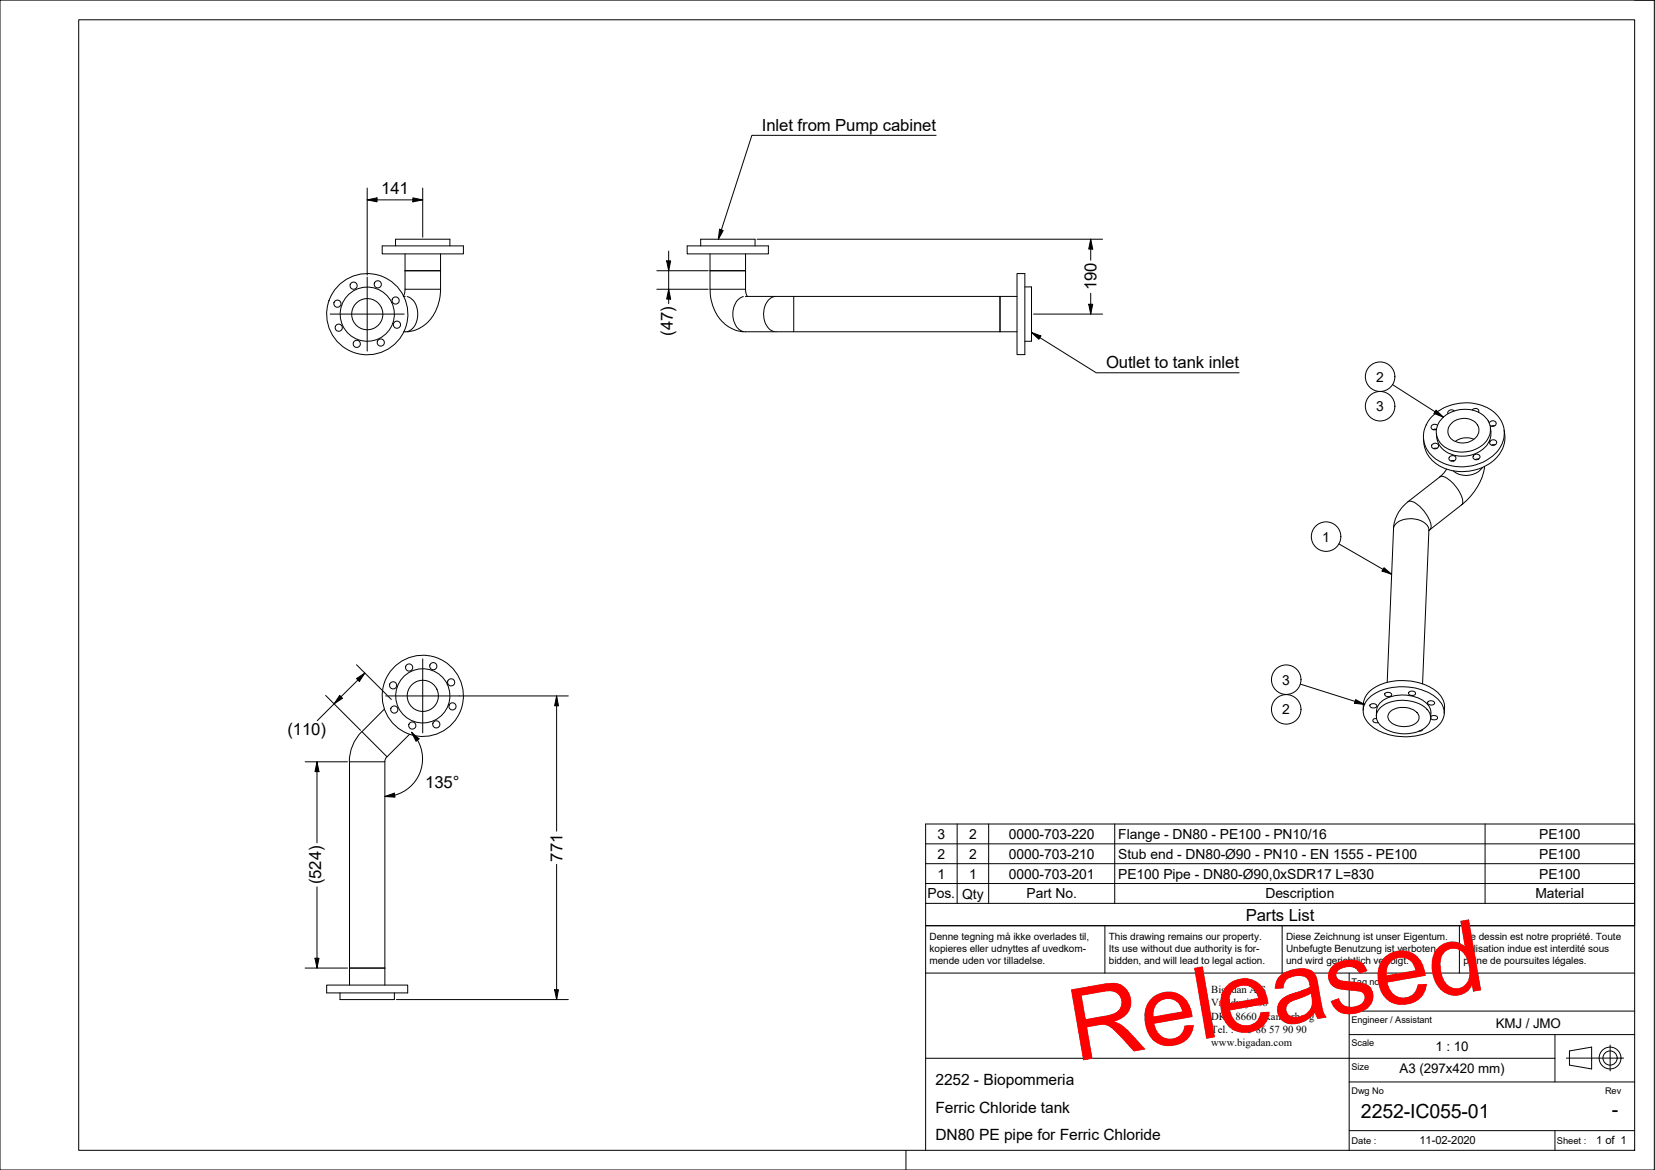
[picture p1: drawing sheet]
<svg xmlns="http://www.w3.org/2000/svg" width="420mm" height="297mm" viewBox="0 0 420 297" stroke-linecap="round" stroke-linejoin="round" font-family="sans-serif">
<!-- layer: Visible -->
<g fill="none" stroke="#000" stroke-width=".25">
<path d="M97 62.4h20.6v2.1h-20.6zM100.4 62.4v-1.7h13.8v1.7M102.5 75.3h.4M102.8 64.5v9.2l-.4 1.5M102.8 68.7h9M111.8 64.5v8.9a10.7 10.7 0 0 1-6.9 10.6l-2.4 .2M174.5 62.4h20.6v2.1h-20.6zM177.9 62.4v-1.7h13.8v1.7M180.3 64.5v8.9a10.7 10.7 0 0 0 6.9 10.6l1.5 .2h69.5M180.3 68.7h9M189.2 75.3h69M189.3 64.5v9.2l.4 1.6"/>
<path d="M253.9 75.3v8.9M258.2 69.5h2v20.5h-2zM260.2 72.8h1.7v13.8h-1.7M363.3 106a12.2 12.2 0 0 1 16.1-1.3 7.1 7.1 0 0 1-1.4 11.7 11.9 11.9 0 0 1-15.1-1.3 6.8 6.8 0 0 1 .4-9.1zM363.7 112.8a.79 .79 0 0 1 1.1-.2 .79 .79 0 0 1 .2 1.1 .79 .79 0 0 1-1.2 .2 .79 .79 0 0 1-.1-1.1zM364.8 113.8l-.8 .1M365 108a.85 .85 0 0 0-1.2-.2 .85 .85 0 0 0-.3 1.1l.5 .2 .7-.1-.8 .1M366.2 106.2a7.9 7.9 0 0 1 11.4 .3 5 5 0 0 1-2.5 7.3 7.7 7.7 0 0 1-9.8-1.8 4.6 4.6 0 0 1 .9-5.8zM367.2 119.1l-1.6 1.9-8.1 6.4a9.3 9.3 0 0 0-3.7 6.9l-1.6 39M368.1 115.9a.8 .8 0 0 1 1.1-.2 .8 .8 0 0 1 .2 1.2 .8 .8 0 0 1-1.2 .1 .8 .8 0 0 1-.1-1.1zM368.3 107.6a4.4 4.4 0 0 1 7 .6 3.2 3.2 0 0 1-2.6 4.1 4.1 4.1 0 0 1-5-2 2.7 2.7 0 0 1 .6-2.7zM368.9 116.9l.2 .1"/>
<path d="M369.2 104.3a.92 .92 0 0 0-1.1-.2 .92 .92 0 0 0-.5 1M369.2 117h-.8M373.8 104.1a.86 .86 0 0 1 1-.4 .86 .86 0 0 1 .6 1M374.1 115.6a.86 .86 0 0 1 1-.3 .86 .86 0 0 1 .6 .9 .84 .84 0 0 1-1.1 .5 .84 .84 0 0 1-.5-1.1zM374.2 111.5a4.8 4.8 0 0 0-4.8 .6M375.3 116.6l-.8 .1M376.9 118.4a15.4 15.4 0 0 1-5.8 9.8l-8.3 6.5M378.1 107.4a.87 .87 0 0 1 1-.6 .87 .87 0 0 1 .7 1 1.04 1.04 0 0 1-1.5 .3M378.3 112a.8 .8 0 0 1 1.2-.3 .8 .8 0 0 1 .2 1.1 .8 .8 0 0 1-1.1 .2 .8 .8 0 0 1-.3-1zM378.4 108.6a5.8 5.8 0 0 1-4.6 6.9 7.4 7.4 0 0 1-8.5-2.8l-.5-1.1-.1-1.5M379.4 108.1l-.8 .1M379.6 112.9l-.9 .1"/>
<path d="M381.9 109.2a8.5 8.5 0 0 1-5.9 9.6 11.4 11.4 0 0 1-13.1-2.7 7.9 7.9 0 0 1-1.5-4.5M362.8 134.6l-1.7 39M347.4 177.3a13.7 13.7 0 0 1 12.8-2.4 8.9 8.9 0 0 1 6.1 4.4 4.8 4.8 0 0 1-2.7 6.1 15 15 0 0 1-15.3-1 4.5 4.5 0 0 1-.9-7.1zM347.8 179a1.08 1.08 0 0 1 1.7 .3 .96 .96 0 0 1-.9 .4 .96 .96 0 0 1-.8-.7zM350.3 179.8a9.6 9.6 0 0 1 10.3-1 3.5 3.5 0 0 1 2.3 4.7 8 8 0 0 1-8.4 2.6 6.2 6.2 0 0 1-5-3.5 2.92 2.92 0 0 1 .8-2.8zM351.5 176.1a1.08 1.08 0 0 1 1.8 .3 .96 .96 0 0 1-1 .5 .96 .96 0 0 1-.8-.8zM357.8 175.6l.3-.1a.73 .73 0 0 1 .9 0 .73 .73 0 0 1 .2 .9l-.3 .1a.78 .78 0 0 1-.9 .1 .78 .78 0 0 1-.3-.8zM362.5 178.2l.4-.2a.76 .76 0 0 1 .9-.1 .76 .76 0 0 1 .3 .8l-.1 .1a.95 .95 0 0 1-1.5-.5zM88.7 193.4v56.7M91.9 185.7a10.8 10.8 0 0 0-3.2 7.7M97.6 180l-5.7 5.7M104 186.4l-5.8 5.7-.4 .6-.1 .7v56.7"/>
<path d="M346.1 180.3v-1.6a6.3 6.3 0 0 1 4.8-5.1 14.8 14.8 0 0 1 14.1 2.2 5.2 5.2 0 0 1 1.7 3.8l-.1 1.5M349.4 181.8l.1-1.4a5 5 0 0 1 4.5-3.8 8.9 8.9 0 0 1 8.8 2.8l.5 1.3-.1 1.6a.99 .99 0 0 0 1.8-.2 1.11 1.11 0 0 0-1.8-.1M349.5 182.4a.6 .6 0 0 0-.8 .1 .6 .6 0 0 0 0 .8l.5 .2 .7-.1M352.9 180.7a5.3 5.3 0 0 1 7.2 .7 2.11 2.11 0 0 1-1.9 2.8 5.2 5.2 0 0 1-5.6-1.4 1.65 1.65 0 0 1 .3-2.1zM361.2 185.2a.76 .76 0 0 1-1 .4M82.9 250.1h20.6v2h-20.6zM86.3 252.1v1.7h13.8v-1.7M88.7 245.8h9"/>
<circle cx="85.7" cy="77.1" r=".91"/>
<circle cx="89.8" cy="72.5" r=".91"/>
<circle cx="93.2" cy="79.8" r="6.9"/>
<circle cx="93.2" cy="79.8" r="4"/>
<circle cx="93.2" cy="79.8" r="10.3"/>
<circle cx="95.9" cy="72.2" r=".91"/>
<circle cx="100.4" cy="76.3" r=".91"/>
<circle cx="86" cy="83.2" r=".91"/>
<circle cx="90.6" cy="87.3" r=".91"/>
<circle cx="96.7" cy="87" r=".91"/>
<circle cx="100.8" cy="82.4" r=".91"/>
<circle cx="99.8" cy="174" r=".91"/>
<circle cx="103.9" cy="169.5" r=".91"/>
<circle cx="107.3" cy="176.7" r="6.9"/>
<circle cx="107.3" cy="176.7" r="4"/>
<circle cx="107.3" cy="176.7" r="10.3"/>
<circle cx="110" cy="169.1" r=".91"/>
<circle cx="114.5" cy="173.2" r=".91"/>
<circle cx="114.9" cy="179.3" r=".91"/>
<circle cx="100.1" cy="180.1" r=".91"/>
<circle cx="104.7" cy="184.2" r=".91"/>
<circle cx="110.8" cy="183.9" r=".91"/>
</g>
<!-- layer: Visible Narrow -->
<path d="M102.9 73.4h8.9M103.4 75.3a4.8 4.8 0 0 1 2.4 6.1 3.6 3.6 0 0 1-2.4 2.8M180.3 73.4h8.9M188.7 75.3a4.9 4.9 0 0 0-2.4 6.1 3.6 3.6 0 0 0 2.4 2.8M196.6 75.3a4.8 4.8 0 0 0-2.5 6.1 3.6 3.6 0 0 0 2.5 2.8M201.5 75.3v8.9M376.4 118.7a5.3 5.3 0 0 1-7.5 .8M353.8 134.3a3.5 3.5 0 0 1 3.7-2.6 4.8 4.8 0 0 1 5.2 2.4l.1 .5M357.5 127.4a2.75 2.75 0 0 1 2.7 1 8.4 8.4 0 0 1 3.1 5.4l-.3 .7M365.5 121.1a2.53 2.53 0 0 1 2.8 1 7.8 7.8 0 0 1 3 5.6l-.2 .5M88.8 193.4h8.9M91.9 185.8l6.3 6.3" fill="none" stroke="#000" stroke-width=".25"/>
<!-- layer: Symbol -->
<g fill="none" stroke="#000" stroke-width=".25">
<path d="M237.7 34.4h-46.8l-8.5 26.3M182.7 58.2l.9 .3-1.2 2.2zM261.9 84.4l2.3 .9-.5 .8zM261.9 84.4l16.4 10.2h36.3M353.5 97.6l12.9 8.3M364.6 104.1l1.8 1.8-2.3-.9zM339.9 138.1l13.4 7.7M351.4 144.1l1.9 1.7-2.4-.8zM330.1 173.7l16.3 5.1M344.2 177.6l2.2 1.2-2.5-.3zM235 214.2h180M235 219.3h180"/>
<path d="M243 209.2v20.1M251 209.2v20.1M283 209.2v20.1M377 209.2v20.1M235 224.3h180v-15.1h-180v20.1M235 229.3v5.7h180v-5.7M415 224.3v5h-180"/>
<circle cx="350.4" cy="95.6" r="3.7"/>
<circle cx="350.4" cy="103.1" r="3.7"/>
<circle cx="336.7" cy="136.2" r="3.7"/>
<circle cx="326.5" cy="172.6" r="3.7"/>
<circle cx="326.5" cy="180.1" r="3.7"/>
</g>
<!-- layer: Border -->
<path d="M0 0h420v297h-420zM20 5h395v287h-395zM415 0h5M230 292v5" fill="none" stroke="#000" stroke-width=".25"/>
<!-- layer: Title -->
<g fill="none" stroke="#000" stroke-width=".25">
<path d="M280.5 235v12M325.5 235v12M370.5 235v12M415 235h-180v57M235 247h180M342.5 256.7h72.5M342.5 247v45M235 268.7h159.8M342.5 274.7h72.5M342.5 262.7h72.5M394.8 262.7v12M397.6 268.6h14.6"/>
<path d="M398.4 266.8l5.7-1v5.6l-5.7-1zM408.8 265.3v6.6M342.5 287h72.5M394.8 287v5"/>
<circle cx="408.7" cy="268.6" r="2.77"/>
<circle cx="408.7" cy="268.6" r="1.8"/>
</g>
<!-- layer: Dimension -->
<g fill="none" stroke="#000" stroke-width=".25">
<path d="M93.2 50.7l2.5-.5v1.1zM93.2 50.7h14.1M93.2 47.7v22.1M104.8 50.2l2.5 .5-2.5 .6zM107.3 47.7v12.5M166.8 73.4h13M166.8 68.7h13M169.2 66.2h1.1l-.5 2.5zM169.8 73.4l.5 2.5h-1.1zM169.8 63.7v13.4M192.2 60.7h87.7M262.4 79.7h17.5"/>
<path d="M276.4 77.2h1l-.5 2.5zM276.9 60.7l.5 2.5h-1zM276.9 60.7v5.4M276.9 74.5v5.2M82.7 176.6l8.8 8.8M86.2 176.6l.8 .7-2.2 1.4zM90.5 172.3l2.1-1.4-1.4 2.1zM90.5 168.8l7.8 7.8M92.6 170.9l-12 12.1M98.5 176.8l.9 .8M116.7 176.7h27.6M141.3 176.7l.5 2.5h-1z"/>
<path d="M141.3 176.7v34.3M77.5 193.4h10.7M80.5 193.4l.5 2.5h-1zM80.5 193.4v20.6M104.5 185.9l1.9 1.7-.8 .6zM104.5 185.9l1.5 2M106 187.9a9.5 9.5 0 0 1-5.8 14l-2.5 .3M97.7 202.2l2.4-.8 .2 1zM141.3 219.4v34.4M80.5 225.2v20.6M77.5 245.8h10.7M80 243.3h1l-.5 2.5z"/>
<path d="M100.6 253.8h43.7M140.8 251.3h1l-.5 2.5z"/>
</g>
<g fill="#000">
<path d="M93.2 50.7l2.5-.5v1.1z" fill-rule="evenodd"/>
<path d="M104.8 50.2l2.5 .5-2.5 .6z" fill-rule="evenodd"/>
<path d="M169.2 66.2h1.1l-.5 2.5z" fill-rule="evenodd"/>
<path d="M169.8 73.4l.5 2.5h-1.1z" fill-rule="evenodd"/>
<path d="M276.4 77.2h1l-.5 2.5z" fill-rule="evenodd"/>
<path d="M276.9 60.7l.5 2.5h-1z" fill-rule="evenodd"/>
<path d="M86.2 176.6l.8 .7-2.2 1.4z" fill-rule="evenodd"/>
<path d="M90.5 172.3l2.1-1.4-1.4 2.1z" fill-rule="evenodd"/>
<path d="M141.3 176.7l.5 2.5h-1z" fill-rule="evenodd"/>
<path d="M80.5 193.4l.5 2.5h-1z" fill-rule="evenodd"/>
<path d="M104.5 185.9l1.9 1.7-.8 .6z" fill-rule="evenodd"/>
<path d="M97.7 202.2l2.4-.8 .2 1z" fill-rule="evenodd"/>
<path d="M80 243.3h1l-.5 2.5z" fill-rule="evenodd"/>
<path d="M140.8 251.3h1l-.5 2.5z" fill-rule="evenodd"/>
</g>
<!-- layer: Symbol -->
<g fill="#000">
<path d="M182.7 58.2l.9 .3-1.2 2.2z" fill-rule="evenodd"/>
<path d="M261.9 84.4l2.3 .9-.5 .8z" fill-rule="evenodd"/>
<path d="M364.6 104.1l1.8 1.8-2.3-.9z" fill-rule="evenodd"/>
<path d="M351.4 144.1l1.9 1.7-2.4-.8z" fill-rule="evenodd"/>
<path d="M344.2 177.6l2.2 1.2-2.5-.3z" fill-rule="evenodd"/>
</g>
<!-- layer: Center Mark -->
<path d="M83.8 79.7h18.8M93.2 70.3v18.8M97.9 176.7h18.8M107.3 167.3v18.8" fill="none" stroke="#000" stroke-width=".25"/>
<text font-size="25.5" fill="#f00" x="273" y="269.6" transform="rotate(-10 273 269.6)">Released</text>
<g font-size="5">
<text x="345.5" y="283.8">2252-IC055-01</text>
<text x="409.2" y="283.3">-</text>
</g>
<g font-size="4.2">
<text x="193.4" y="33.2">Inlet from Pump cabinet</text>
<text x="96.8" y="49.3">141</text>
<text x="278.4" y="73.7" transform="rotate(-90 278.4 73.7)">190</text>
<text x="170.8" y="85.2" transform="rotate(-90 170.8 85.2)">(47)</text>
<text x="280.8" y="93.5">Outlet to tank inlet</text>
<text x="73" y="186.7">(110)</text>
<text x="107.9" y="200.2">135°</text>
<text x="142.8" y="218.7" transform="rotate(-90 142.8 218.7)">771</text>
<text x="81.6" y="224.5" transform="rotate(-90 81.6 224.5)">(524)</text>
<text x="316.3" y="233.7">Parts List</text>
</g>
<g font-size="3.9">
<text x="237.5" y="275.5">2252 - Biopommeria</text>
<text x="237.5" y="282.5">Ferric Chloride tank</text>
<text x="237.5" y="289.5">DN80 PE pipe for Ferric Chloride</text>
</g>
<g font-size="3.5">
<text x="349.4" y="96.9">2</text>
<text x="349.4" y="104.4">3</text>
<text x="335.7" y="137.5">1</text>
<text x="325.5" y="173.8">3</text>
<text x="325.5" y="181.3">2</text>
<text x="238" y="213">3</text>
<text x="246" y="213">2</text>
<text x="256.1" y="213">0000-703-220</text>
<text x="283.9" y="213">Flange - DN80 - PE100 - PN10/16</text>
<text x="390.7" y="213">PE100</text>
<text x="238" y="218">2</text>
<text x="246" y="218">2</text>
<text x="256.1" y="218">0000-703-210</text>
<text x="283.9" y="218">Stub end - DN80-Ø90 - PN10 - EN 1555 - PE100</text>
<text x="390.7" y="218">PE100</text>
<text x="238" y="223">1</text>
<text x="246" y="223">1</text>
<text x="256.1" y="223">0000-703-201</text>
<text x="283.9" y="223.1">PE100 Pipe - DN80-Ø90,0xSDR17 L=830</text>
<text x="390.7" y="223">PE100</text>
<text x="235.5" y="228.1">Pos.</text>
<text x="244.3" y="228.1">Qty</text>
<text x="260.6" y="228.1">Part No.</text>
<text x="321.3" y="228.1">Description</text>
<text x="389.8" y="228.1">Material</text>
</g>
<g font-size="3.4">
<text x="379.8" y="260.9">KMJ / JMO</text>
<text x="364.4" y="266.9">1 : 10</text>
<text x="355.3" y="272.5">A3 (297x420 mm)</text>
</g>
<g font-size="2.8">
<text x="360.3" y="290.5">11-02-2020</text>
<text x="405.3" y="290.5">1 of 1</text>
</g>
<g font-size="2.7">
<text x="307.5" y="252">Bigadan A/S</text>
<text x="307.5" y="255.5">Vroldvej 168</text>
<text x="307.5" y="262.3">Tel. : +45</text>
<text x="307.5" y="258.9">DK - 8660 Skanderborg</text>
<text x="318.9" y="262.3">86</text>
<text x="322.2" y="262.3">57</text>
<text x="325.7" y="262.3">90</text>
<text x="329.1" y="262.3">90</text>
<text x="307.5" y="265.7">www.bigadan.com</text>
</g>
<g font-size="2.5">
<text x="236" y="238.5">Denne tegning må ikke overlades til,</text>
<text x="281.5" y="238.5">This drawing remains our property.</text>
<text x="326.5" y="238.5">Diese Zeichnung ist unser Eigentum.</text>
<text x="371.5" y="238.5">Ce dessin est notre propriété. Toute</text>
<text x="236" y="241.6">kopieres eller udnyttes af uvedkom-</text>
<text x="236" y="244.8">mende uden vor tilladelse.</text>
<text x="281.5" y="244.8">bidden, and will lead to legal action.</text>
<text x="281.5" y="241.6">Its use without due authority is for-</text>
<text x="326.5" y="241.6">Unbefugte Benutzung ist verboten</text>
<text x="326.5" y="244.8">und wird gerichtlich verfolgt.</text>
<text x="371.5" y="241.6">utilisation indue est interdité sous</text>
<text x="371.5" y="244.8">peine de poursuites légales.</text>
</g>
<g font-size="2.4">
<text x="343.1" y="290.4">Date :</text>
<text x="395.2" y="290.4">Sheet :</text>
</g>
<g font-size="2.3">
<text x="343.1" y="250">Tag no.</text>
<text x="343.1" y="259.7">Engineer / Assistant</text>
<text x="343.1" y="265.7">Scale</text>
<text x="343.1" y="271.7">Size</text>
<text x="343.1" y="277.7">Dwg No</text>
<text x="407.5" y="277.7">Rev</text>
</g>
</svg>
